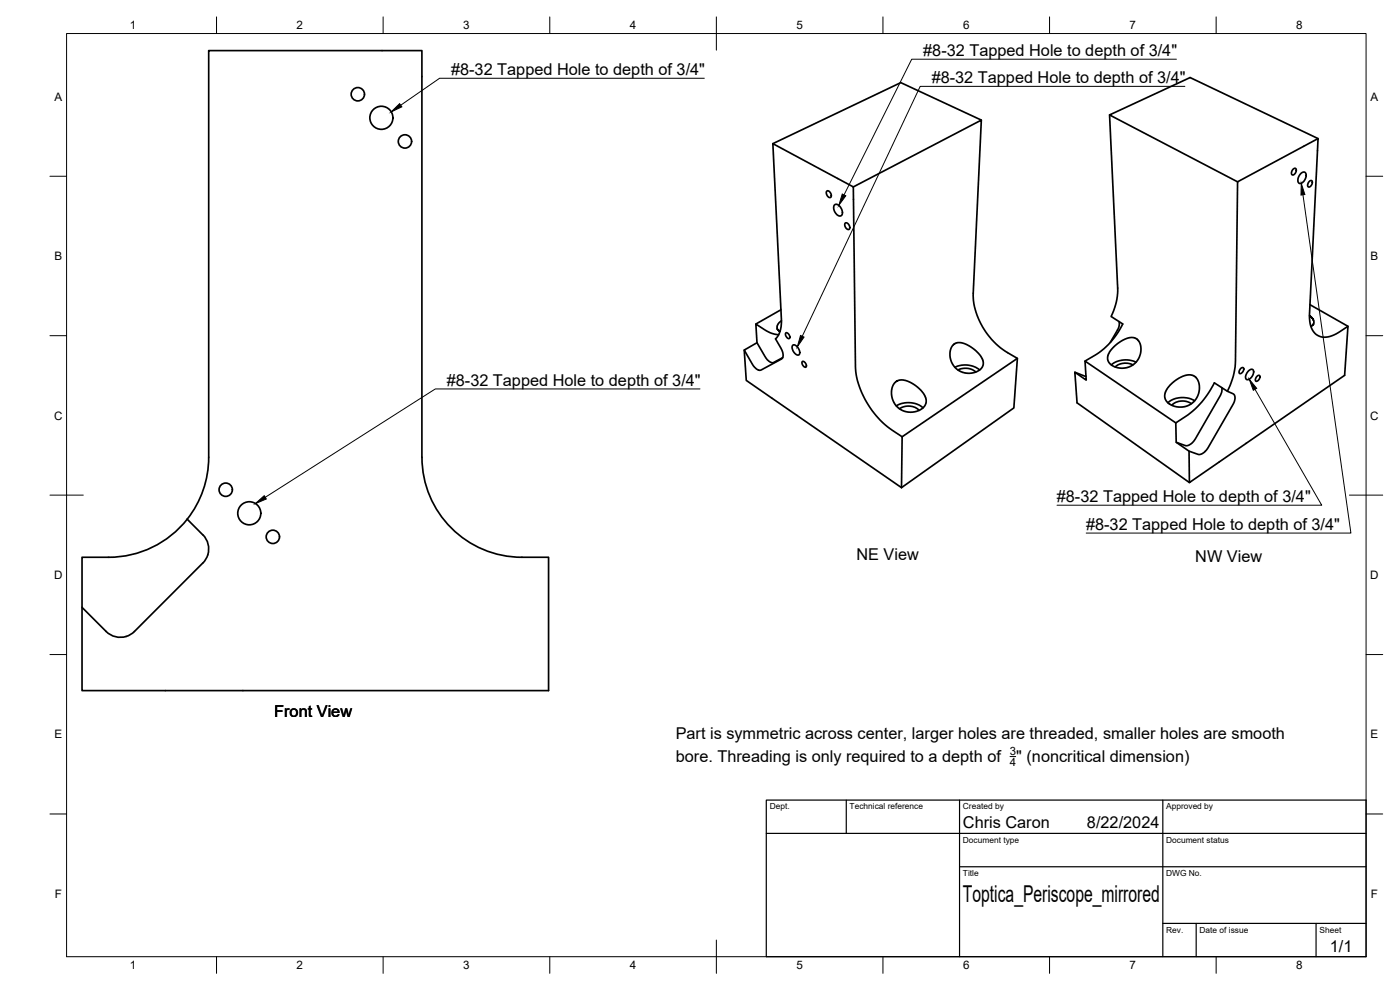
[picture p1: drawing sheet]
<svg xmlns="http://www.w3.org/2000/svg" width="420mm" height="297mm" viewBox="0 0 420 297" stroke-linecap="round" stroke-linejoin="round" font-family="sans-serif">
<!-- layer: Visible -->
<g fill="none" stroke="#000" stroke-width=".51">
<path d="M294.5 36l-24.2-11.2-38.4 18.3M333 34.5l2.4 51.9a17.8 17.8 0 0 1-1.9 8.6l3.5 2.2a22.5 22.5 0 0 1-8.4 9.4l-3 1.7M248.2 57.3a1.19 1.19 0 0 1 1.1 .7 1.19 1.19 0 0 1-.2 1.3 1.36 1.36 0 0 1-.9-2zM256.1 56.1l38.4-20.1-2.4 52a21.5 21.5 0 0 0 10.3 17.8l2.9 1.7-34.6 23.5M388 50.9a.63 .63 0 0 1 .9-.3 .63 .63 0 0 1 0 1 .74 .74 0 0 1-.5 .8 .74 .74 0 0 1-.8-.3zM390.3 52.1a.92 .92 0 0 1 1.3-.4 .92 .92 0 0 1 .4 1.3 2.06 2.06 0 0 1-2.2 2 2.2 2.2 0 0 1 .5-2.9zM393 54.4a.52 .52 0 0 1 .7-.1 .52 .52 0 0 1 .1 .7 .97 .97 0 0 1-1.3 1v-.7zM395.6 41.6l-38.4-18.3-24.2 11.2 38.4 20.1M250.4 61.6a1.52 1.52 0 0 1 2.2 1.2 1.26 1.26 0 0 1-.6 2 2.55 2.55 0 0 1-1.6-3.2zM253.6 67a1.16 1.16 0 0 1 1.2 .5 1.16 1.16 0 0 1 0 1.3 1.31 1.31 0 0 1-1.2-1.8zM234.4 92.9l-7.6 4.3M234.5 96.3l-.9 .8-.4 .9 .1 .8 .8 .6"/>
<path d="M235.9 99.9a1.12 1.12 0 0 1 .8 1.7 1.33 1.33 0 0 1-.8-1.7zM335.8 96.5l.1 .9-.3 1.2-2.4 4.1M393 94.7l1 .9 .3 1-.2 .8-.7 .5M393.1 91.4l11.4 6.5M223.4 105l.6 9.1 46.6 32.2M227.2 102.8l-3.8 2.2 2.6 4.5a2.47 2.47 0 0 0 2.4 1.5l6.1-3.3a2.46 2.46 0 0 0-.1-3.2l-1.7-2.8a7.4 7.4 0 0 0 1.8-5.9l-2.6-52.7 24.2 13 .6 53.9a26.1 26.1 0 0 0 11.1 19.1l2.9 1.9-.1 15.3M233.7 100.4l-3.1-.8-3.8-2.4 .4 5.6 2.4 4.2a2.68 2.68 0 0 0 2.6 1.7l2.7-1.4M237.9 103.6a1.51 1.51 0 0 1 1.9 1.3 .97 .97 0 0 1-.4 1.6 2.44 2.44 0 0 1-1.5-2.9zM240.7 108.5a1.04 1.04 0 0 1 1.1 .5 1.04 1.04 0 0 1-.1 1.2 1.42 1.42 0 0 1-1-1.7zM268.5 114.8l1.3-.7h1.7l1.8 .7 2 1.3 1.6 1.6 .9 1.7 .1 1.4-.6 1.3-1.5 1.1-2.4 .5-2-.3-1.8-1-1.3-1.6-.7-2.2 .1-2.2zM286.1 103.5l1-.6h1.5l1.9 .7 2.1 1.4 1.5 1.5 .8 1.5 .2 1.5-.6 1.1-1.4 1-2 .4-2-.2-2-1.1-1.3-1.5-.7-2.2 .1-2zM286.6 110.2a7.1 7.1 0 0 1 7.4 .8"/>
<path d="M287.5 111a4.8 4.8 0 0 1 5.3 .6M305.3 107.5l-1 14.9-33.7 23.9M322.6 111.7l3.3 1.2M334.1 104.2l1.7-1.4 1.8-1 1.4-.5 1.4 .1 1.1 .7 .6 1 .3 1.3-.2 1.8-1 2.1-1.5 1.4-2.2 .7-2.3-.1-1.8-.9-.6-.6-.4-.9 .3-1.7zM340 109.5a4.8 4.8 0 0 0-5.3 .6M340.9 108.7a7 7 0 0 0-7.4 .8M351.1 115.6l1.4-1.3 1.9-1.2 1.9-.6 1.5 .1 1.3 .8 .6 1.2 .3 1.3-.3 2.1-.9 2-1.8 1.5-2.1 .6-2.3-.2-2-1-.7-.7-.3-.9 .2-1.7zM366.7 116.3v1l-.4 1.2-7.5 13.1a3.3 3.3 0 0 1-3.1 2.1l-2.7-1-.1-5.8 3-2a25.8 25.8 0 0 0 8.5-10l4 2.5 1.6 .7a2.29 2.29 0 0 1 0 3.3l-7.4 12.8a3.3 3.3 0 0 1-3.1 2.1l-2.7-.9-3.8-2.7M368.4 117.4a20.8 20.8 0 0 0 2.4-8.9l.6-53.9 24.2-13-2.6 52.6a6.3 6.3 0 0 0 2.9 6.7 6.6 6.6 0 0 0 6.1-1.3l2.5-1.7-1 14.7-46.5 32.2-.2-9.4M372.4 110.5a.52 .52 0 0 1 .8-.1 .52 .52 0 0 1 0 .8 .82 .82 0 0 1-1.3 .7v-.7zM374.8 111.2a.82 .82 0 0 1 1.2-.3 .82 .82 0 0 1 .1 1.2 1.84 1.84 0 0 1-2.1 1.7 2.26 2.26 0 0 1 .8-2.6zM377.3 112.9a.51 .51 0 0 1 .8-.2 .51 .51 0 0 1-.1 .8 .8 .8 0 0 1-1.2 .7l.1-.7z"/>
<path d="M269 121.8a7.1 7.1 0 0 1 8 .6M269.9 122.6a4.7 4.7 0 0 1 5.9 .5M352.9 126.9l-27.3-18.6 .4 5.8-3.4-2.4 .6 9.2 33.8 23.9M357.6 121.1a4.8 4.8 0 0 0-5.9 .5M358.5 120.3a7.1 7.1 0 0 0-8 .5M56.2 155.8a30 30 0 0 0 6.4-18.6v-122h64v122a30 30 0 0 0 30 30h8v40h-140v-25M24.6 167.2a60.3 60.3 0 0 0 13.1-.4 29.9 29.9 0 0 0 18.5-11l4.7 4.7a6 6 0 0 1 0 8.4l-20.6 20.6a6 6 0 0 1-8.4 0l-7.3-7.3z"/>
<circle cx="107.4" cy="28.3" r="2"/>
<circle cx="114.5" cy="35.3" r="3.5"/>
<circle cx="121.5" cy="42.4" r="2"/>
<circle cx="67.7" cy="146.9" r="2"/>
<circle cx="74.8" cy="154" r="3.5"/>
<circle cx="81.9" cy="161.1" r="2"/>
</g>
<!-- layer: BORDER -->
<g fill="none" stroke="#000" stroke-width=".3">
<path d="M20 10.1h390v276.9h-390zM65 5.1v5M115 5.1v5M165 5.1v5M215 5.1v10M265 5.1v5M315 5.1v5M365 5.1v5M15 52.9h5M410 52.9h5M15 100.7h5M410 100.7h5"/>
<path d="M15 148.6h10M405 148.6h10M15 196.4h5M410 196.4h5M15 244.2h5M410 244.2h5M65 287v5M115 287v5M165 287v5M215 282.1v9.9M265 287v5M315 287v5"/>
<path d="M365 287v5"/>
</g>
<!-- layer: TITLEBLOCK -->
<path d="M230 240.1h180v46.9h-180zM230 250h180M254 240.1v9.9M288 240.1v46.9M349 240.1v46.9M288 260.1h122M349 277.1h61M359 277.1v9.9M395 277.1v9.9" fill="none" stroke="#000" stroke-width=".36"/>
<!-- layer: Leaders -->
<path d="M117.4 33.6l2.5-2.5 .7 1zM252.8 58.2l1 .5-2.1 2.9zM390.5 55l1.1 3.4-1.2 .1zM240.2 100.7l1.1 .4-2 3zM374.9 113.8l2.2 2.7-1 .6zM76.6 151.1l2.7-2.4 .6 1z" fill="#000" stroke="#000" stroke-width=".3"/>
<path d="M353.1 17.8h-79.5l-20.3 40.7M211.4 23.5h-79.5l-11.6 8.1M355.6 25.9h-79.4l-35.4 75M391 58.4l14.4 101.5h-79.4M210.1 116.7h-79.5l-51 32.5M376.6 116.8l20.1 34.8h-79.5" fill="none" stroke="#000" stroke-width=".3"/>
<!-- layer: Notes -->
<path d="M303.1 227h1.7" fill="none" stroke="#000" stroke-width=".3"/>
<text font-size="7" x="289" y="270.6">Toptica_Periscope_mirrored</text>
<g font-size="4.9">
<text x="277.1" y="16.8">#8-32 Tapped Hole to depth of 3/4&quot;</text>
<text x="135.4" y="22.5">#8-32 Tapped Hole to depth of 3/4&quot;</text>
<text x="279.6" y="24.9">#8-32 Tapped Hole to depth of 3/4&quot;</text>
<text x="134.1" y="115.7">#8-32 Tapped Hole to depth of 3/4&quot;</text>
<text x="317.2" y="150.6">#8-32 Tapped Hole to depth of 3/4&quot;</text>
<text x="325.9" y="159">#8-32 Tapped Hole to depth of 3/4&quot;</text>
<text x="257" y="168">NE View</text>
<text x="358.7" y="168.6">NW View</text>
<text x="82.3" y="215.1">Front View</text>
<text x="202.8" y="221.8">Part is symmetric across center, larger holes are threaded, smaller holes are smooth</text>
<text x="202.8" y="228.8">bore. Threading is only required to a depth of</text>
<text x="305" y="228.8">&quot; (noncritical dimension)</text>
<text x="289" y="248.5">Chris Caron</text>
<text x="326.2" y="248.5">8/22/2024</text>
<text x="399.1" y="285.7">1/1</text>
</g>
<g font-size="3.5">
<text x="39" y="8.8">1</text>
<text x="89" y="8.8">2</text>
<text x="139" y="8.8">3</text>
<text x="189" y="8.8">4</text>
<text x="239" y="8.8">5</text>
<text x="289" y="8.8">6</text>
<text x="339" y="8.8">7</text>
<text x="389" y="8.8">8</text>
<text x="16.3" y="30.2">A</text>
<text x="411.3" y="30.2">A</text>
<text x="16.3" y="78">B</text>
<text x="411.3" y="78">B</text>
<text x="16.2" y="125.9">C</text>
<text x="411.2" y="125.9">C</text>
<text x="16.2" y="173.7">D</text>
<text x="411.2" y="173.7">D</text>
<text x="16.3" y="221.6">E</text>
<text x="411.3" y="221.6">E</text>
<text x="16.4" y="269.4">F</text>
<text x="411.4" y="269.4">F</text>
<text x="39" y="290.8">1</text>
<text x="89" y="290.8">2</text>
<text x="139" y="290.8">3</text>
<text x="189" y="290.8">4</text>
<text x="239" y="290.8">5</text>
<text x="289" y="290.8">6</text>
<text x="339" y="290.8">7</text>
<text x="389" y="290.8">8</text>
</g>
<g font-size="3.4">
<text x="303" y="226.6">3</text>
<text x="303.1" y="229.9">4</text>
</g>
<g font-size="2.5">
<text x="231" y="242.9">Dept.</text>
<text x="255" y="242.9">Technical reference</text>
<text x="289" y="242.9">Created by</text>
<text x="350" y="242.9">Approved by</text>
<text x="289" y="252.8">Document type</text>
<text x="350" y="252.8">Document status</text>
<text x="289" y="262.9">Title</text>
<text x="350" y="262.9">DWG No.</text>
<text x="350" y="279.9">Rev.</text>
<text x="360" y="279.9">Date of issue</text>
<text x="396" y="279.9">Sheet</text>
</g>
</svg>
